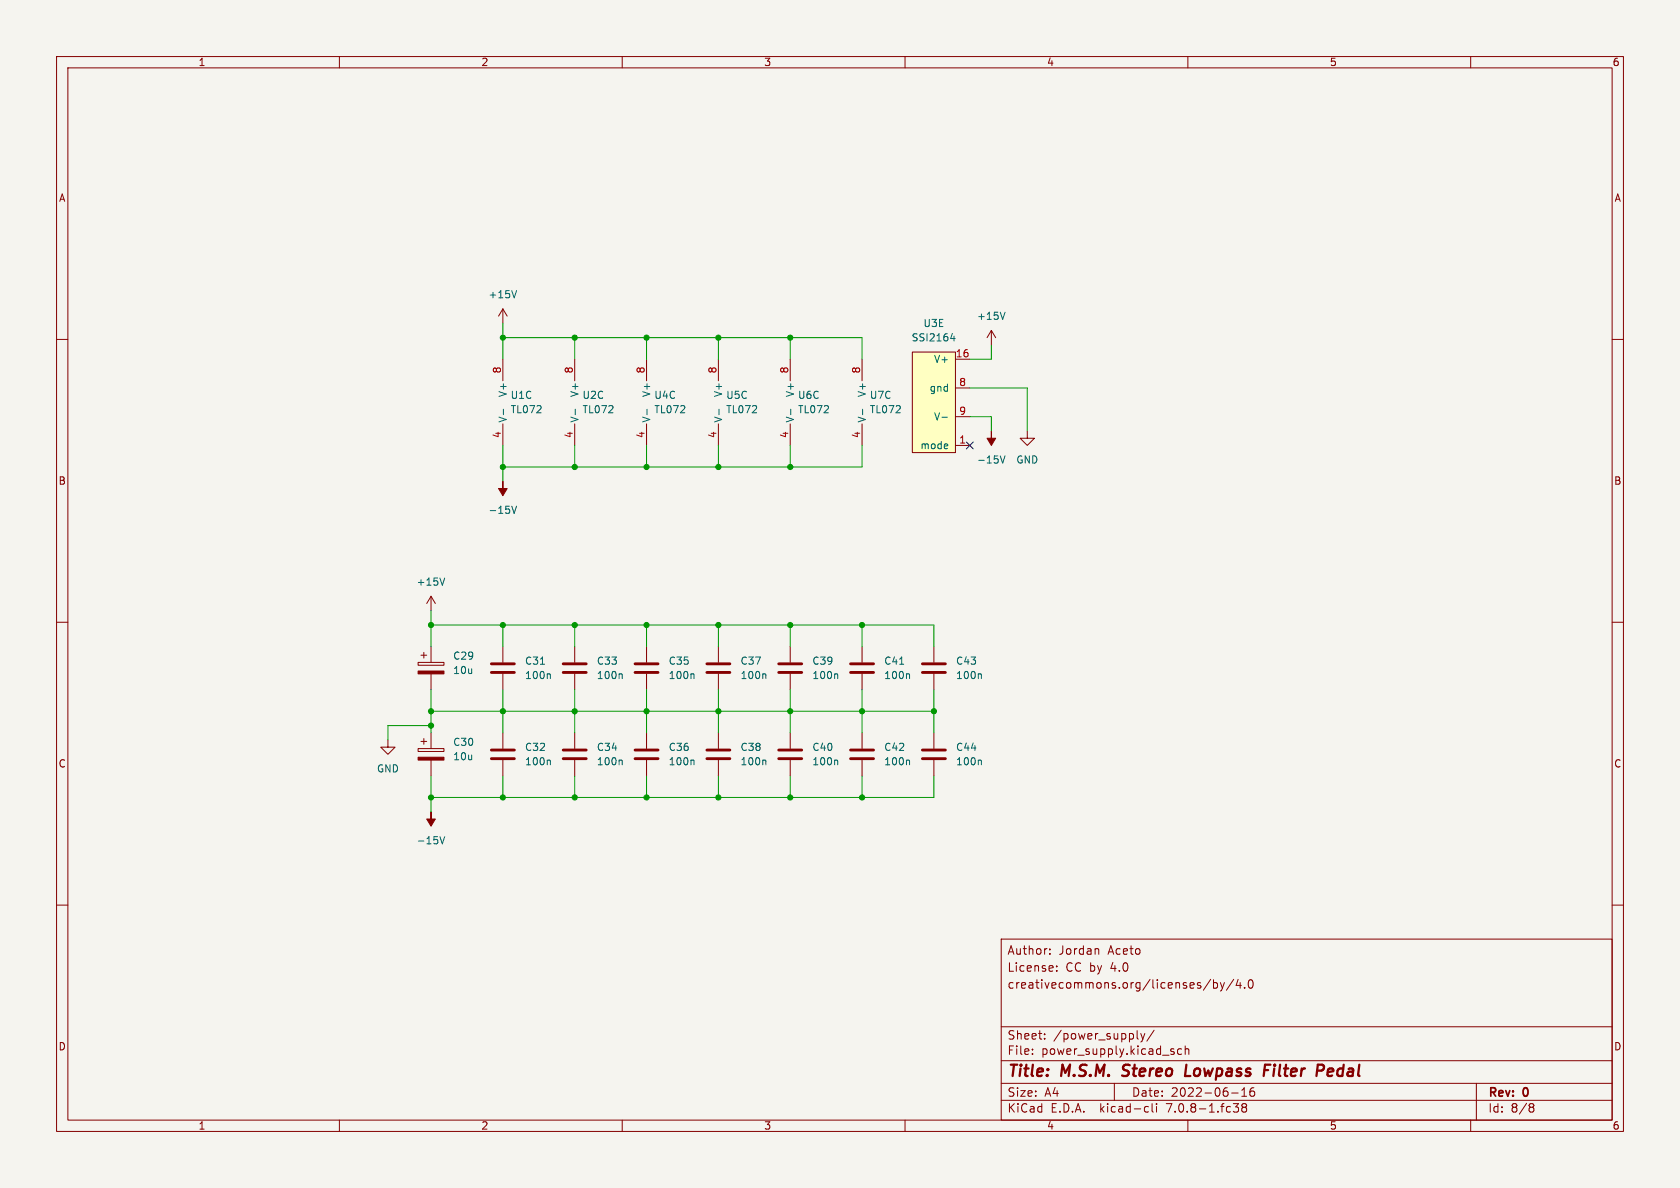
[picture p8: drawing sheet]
<svg xmlns="http://www.w3.org/2000/svg" width="297mm" height="210mm" viewBox="0 0 297 210" stroke-linecap="round" stroke-linejoin="round" font-family="sans-serif">
<path d="M0 0h297v210h-297z" fill="#f5f4ef" stroke="#f5f4ef" stroke-width=".18"/>
<g fill="none" stroke="#840000" stroke-width=".18">
<path d="M10 10h277v190h-277zM12 12h273v186h-273zM60 10v2M110 10v2M160 10v2M210 10v2M260 10v2M10 60h2M88.9 54.6v2.6M88.9 54.6l-.8 1.3M88.9 54.6l.8 1.3M175.3 58.4l-.8 1.3"/>
<path d="M175.3 58.4v2.6M175.3 58.4l.7 1.3M285 60h2M88.9 63.5v3.8M88.9 74.9v3.8M101.6 63.5v3.8M101.6 74.9v3.8M114.3 63.5v3.8M114.3 74.9v3.8M127 63.5v3.8M127 74.9v3.8M139.7 63.5v3.8"/>
<path d="M139.7 74.9v3.8M152.4 63.5v3.8M152.4 74.9v3.8M161.3 62.2h7.6v17.8h-7.6zM168.9 78.7h2.5M168.9 63.5h2.5M168.9 68.6h2.5M168.9 73.7h2.5M181.6 76.2v1.3h1.3l-1.3 1.2-1.3-1.2h1.3M10 110h2M73.9 117.1h4.6v.5h-4.6zM74.4 115.8h1"/>
<path d="M74.9 115.3v1M76.2 105.4v2.6M76.2 114.3v2.8M76.2 119.1v2.8M76.2 105.4l-.8 1.3M76.2 105.4l.8 1.3M88.9 114.3v2.8M88.9 119.1v2.8M101.6 114.3v2.8M101.6 119.1v2.8M114.3 114.3v2.8M114.3 119.1v2.8"/>
<path d="M127 114.3v2.8M127 119.1v2.8M139.7 114.3v2.8M139.7 119.1v2.8M152.4 114.3v2.8M152.4 119.1v2.8M165.1 114.3v2.8M165.1 119.1v2.8M285 110h2M68.6 130.8v1.3h1.2l-1.2 1.3-1.3-1.3h1.3M73.9 132.3h4.6v.5h-4.6zM74.4 131.1h1"/>
<path d="M74.9 130.6v1M76.2 129.5v2.8M76.2 134.4v2.8M88.9 129.5v2.8M88.9 134.4v2.8M101.6 129.5v2.8M101.6 134.4v2.8M114.3 129.5v2.8M114.3 134.4v2.8M127 129.5v2.8M127 134.4v2.8M139.7 129.5v2.8"/>
<path d="M139.7 134.4v2.8M152.4 129.5v2.8M152.4 134.4v2.8M165.1 129.5v2.8M165.1 134.4v2.8M10 160h2M285 160h2M177 166h108v32h-108zM185.6 168.6v.1M185.6 167.8v.1M186.8 171.6v.1M186.8 170.8v.1"/>
<path d="M194 167.7l.2 .2v.8M214 173.1l-1.3 2M214.5 173.2v1.5M214.5 173.8l.5-.1 .2 .3v.4l-.1 .2h-.6M215.7 173.7l.4 1M216.1 174.7l-.1 .4-.3 .1M216.5 173.7l-.4 1M218.1 173.1l-1.3 2M218.9 173.1l-.4 1.1h1M219.2 173.7v1M220 174.6v.1M220.8 173.3l.2-.1a.81 .81 0 0 1 .6 .6 .81 .81 0 0 1-.3 .8l-.1 .1a.81 .81 0 0 1-.4-1.4z"/>
<path d="M60 198v2M110 198v2M160 198v2M177 194.5h108M177 191.5h108M177 187.5h108M177 181.5h108M182.5 186.3v.1M182.5 185.5v.1M184.7 183.6v.1M184.7 182.8v.1M197 191.5v3"/>
<path d="M201 183.5l.2 .2M201.7 182.7l.3 1M202 183.7l-.1 .4-.2 .1M202.4 182.7l-.4 1M202.6 195.6l.4 .1M203 196.5l-.4 .1M203.7 195.1v1.3l.2 .2M204 182.1l-1.3 2M204.5 195.1v.1M204.5 195.6v1M207.4 185.9l.2 .2-.2 .3M207.4 185.4l.1 .1"/>
<path d="M208.9 185.5l-.4-.1-.3 .3v.4l.1 .2h.6M209.5 185.5l.2-.1 .4 .1 .1 .9M209.5 184.9v1.5M210 198v2M217.7 193.2h1.2M218 195.1h1l-.5 .6 .4 .1v.7l-.2 .1-.6-.1M219.5 193.8h.9M219.5 192.7l.5-.4v1.5M219.8 195.7l-.3 .3 .1 .5 .2 .1h.3l.3-.3-.1-.4-.2-.2M219.8 195.7l-.3-.2 .3-.4h.3l.3 .3-.3 .3M219.8 195.7h.3M221.2 192.4a1.17 1.17 0 0 0-.1 1.3h.6l.1-.5-.3-.3h-.3l-.2 .3"/>
<path d="M260 198v2M261 191.5v6.5M270.6 195.1h.3l.3 .3-.3 .3M270.6 195.7h.3M270.9 195.7l.2 .2 .1 .4-.3 .3h-.3"/>
</g>
<path d="M198.4 190.1l.2 .1M198.7 188.4l-.1 .2v.4M209.7 188.2l-.2 2h.9M223.5 189.2h.7M223.6 188.2h1M233.9 188.3a.53 .53 0 0 1 0 .8M235.5 188.9l-.6 .1-.2 .9 .2 .3h.4M235.7 189.4l-1 .1" fill="none" stroke="#840000" stroke-width=".4"/>
<path d="M161.3 62.2h7.6v17.8h-7.6z" fill="#ffffc2" stroke="#ffffc2" stroke-width=".18"/>
<g fill="none" stroke="#006464" stroke-width=".18">
<path d="M91.3 51.4l-.4 1.2M168.1 59.8h.7M168.7 59.4v.9M177.7 55.2l-.4 1.3M89 72.3v1M101.7 72.3v1M114.4 72.3v1M127.1 72.3v1M139.8 72.3v1M152.5 72.3v1M166.5 73.8h1M90.5 89.5l.4 1.2 .4-1.2"/>
<path d="M176.8 80.6l.5 1.3 .4-1.3M78.6 102.2l-.4 1.2M95.5 117.4h.8M97.1 119.1l.2 .2v.7M109.8 119.1l.2 .2v.7M122.5 119.1l.2 .2v.7M135.2 119.1l.2 .2v.7M147.9 119.1l.2 .2v.7M159 117.4h.8M160.6 119.1l.2 .2v.7M173.3 119.1l.2 .2v.7M97.1 134.4l.2 .1v.7"/>
<path d="M109.8 134.4l.2 .1v.7M122.5 134.4l.2 .1v.7M135.2 134.4l.2 .1v.7M147.9 134.4l.2 .1v.7M160.6 134.4l.2 .1v.7M173.3 134.4l.2 .1v.7M77.8 147.9l.4 1.3 .4-1.3"/>
</g>
<g fill="none" stroke="#840000" stroke-width=".51">
<path d="M86.9 118.9h4M86.9 117.3h4M99.6 118.9h4M99.6 117.3h4M112.3 118.9h4M112.3 117.3h4M125 118.9h4M125 117.3h4M137.7 118.9h4M137.7 117.3h4M150.4 118.9h4M150.4 117.3h4"/>
<path d="M163.1 118.9h4M163.1 117.3h4M86.9 134.1h4M86.9 132.6h4M99.6 134.1h4M99.6 132.6h4M112.3 134.1h4M112.3 132.6h4M125 134.1h4M125 132.6h4M137.7 134.1h4M137.7 132.6h4"/>
<path d="M150.4 134.1h4M150.4 132.6h4M163.1 134.1h4M163.1 132.6h4"/>
</g>
<g fill="#840000" stroke="#840000" stroke-width=".18">
<path d="M175.3 76.2v1.3h.7l-.7 1.2-.8-1.2h.8z"/>
<path d="M88.9 85.1v1.3h.8l-.8 1.2-.8-1.2h.8z"/>
<path d="M73.9 118.6h4.6v.5h-4.6z"/>
<path d="M73.9 133.9h4.6v.5h-4.6z"/>
<path d="M76.2 143.5v1.3h.8l-.8 1.3-.8-1.3h.8z"/>
</g>
<g fill="none" stroke="#009600" stroke-width=".18">
<path d="M88.9 59.7h63.5v3.8M88.9 57.2v6.3M101.6 59.7v3.8M114.3 59.7v3.8M127 59.7v3.8M139.7 59.7v3.8M88.9 78.7v6.4M101.6 78.7v3.9M114.3 78.7v3.9M127 78.7v3.9M139.7 78.7v3.9M152.4 78.7v3.9h-63.5"/>
<path d="M171.4 73.7h3.9v2.5M171.4 68.6h10.2v7.6M175.3 61v2.5h-3.9M76.2 110.5h88.9v3.8M76.2 108v6.3M88.9 110.5v3.8M101.6 110.5v3.8M114.3 110.5v3.8M127 110.5v3.8M139.7 110.5v3.8M152.4 110.5v3.8M76.2 125.7h88.9"/>
<path d="M76.2 121.9v7.6M76.2 137.2v6.3M76.2 128.3h-7.6v2.5M88.9 121.9v7.6M88.9 137.2v3.8M101.6 121.9v7.6M101.6 137.2v3.8M114.3 121.9v7.6M114.3 137.2v3.8M127 121.9v7.6M127 137.2v3.8M139.7 121.9v7.6"/>
<path d="M139.7 137.2v3.8M152.4 121.9v7.6M152.4 137.2v3.8M165.1 121.9v7.6M165.1 137.2v3.8h-88.9"/>
</g>
<path d="M170.8 78.1l1.3 1.2M172.1 78.1l-1.3 1.2" fill="none" stroke="#000084" stroke-width=".18"/>
<g fill="#009600" stroke="#009600" stroke-width=".18">
<circle cx="76.2" cy="125.7" r=".46"/>
<circle cx="88.9" cy="125.7" r=".46"/>
<circle cx="76.2" cy="110.5" r=".46"/>
<circle cx="76.2" cy="128.3" r=".46"/>
<circle cx="76.2" cy="141" r=".46"/>
<circle cx="114.3" cy="82.6" r=".46"/>
<circle cx="127" cy="59.7" r=".46"/>
<circle cx="127" cy="82.6" r=".46"/>
<circle cx="114.3" cy="59.7" r=".46"/>
<circle cx="139.7" cy="110.5" r=".46"/>
<circle cx="139.7" cy="82.6" r=".46"/>
<circle cx="152.4" cy="110.5" r=".46"/>
<circle cx="139.7" cy="59.7" r=".46"/>
<circle cx="127" cy="110.5" r=".46"/>
<circle cx="127" cy="125.7" r=".46"/>
<circle cx="114.3" cy="125.7" r=".46"/>
<circle cx="114.3" cy="110.5" r=".46"/>
<circle cx="101.6" cy="125.7" r=".46"/>
<circle cx="88.9" cy="110.5" r=".46"/>
<circle cx="101.6" cy="110.5" r=".46"/>
<circle cx="101.6" cy="82.6" r=".46"/>
<circle cx="101.6" cy="59.7" r=".46"/>
<circle cx="88.9" cy="59.7" r=".46"/>
<circle cx="88.9" cy="82.6" r=".46"/>
<circle cx="165.1" cy="125.7" r=".46"/>
<circle cx="152.4" cy="141" r=".46"/>
<circle cx="139.7" cy="141" r=".46"/>
<circle cx="152.4" cy="125.7" r=".46"/>
<circle cx="139.7" cy="125.7" r=".46"/>
<circle cx="114.3" cy="141" r=".46"/>
<circle cx="127" cy="141" r=".46"/>
<circle cx="101.6" cy="141" r=".46"/>
<circle cx="88.9" cy="141" r=".46"/>
</g>
<g font-size="2.8" fill="#840000">
<text x="178" y="190.9">Title:</text>
<text x="187.7" y="190.9">M.S.M.</text>
<text x="199.3" y="190.9">Stereo</text>
<text x="211.2" y="190.9">Lowpass</text>
<text x="225.9" y="190.9">Filter</text>
<text x="236" y="190.9">Pedal</text>
</g>
<g font-size="2.1" fill="#840000">
<text x="178" y="172">License:</text>
<text x="178" y="169">Author:</text>
<text x="187.2" y="169">Jordan</text>
<text x="188.4" y="172">CC by</text>
<text x="196" y="169">Aceto</text>
<text x="196.5" y="172">4.0</text>
<text x="178" y="175">creativecommons.org/licenses/by/4.0</text>
<text x="178" y="184">Sheet:</text>
<text x="186.2" y="184">/power_supply/</text>
<text x="178" y="186.7">File:</text>
<text x="184.1" y="186.7">power_supply.kicad_sch</text>
<text x="178" y="196.9">KiCad</text>
<text x="178" y="194.1">Size:</text>
<text x="184.7" y="194.1">A4</text>
<text x="185.7" y="196.9">E.D.A.</text>
<text x="194.6" y="196.9">kicad-cli</text>
<text x="200" y="194.1">Date:</text>
<text x="206.5" y="196.9">7.0.8-1.fc38</text>
<text x="207" y="194.1">2022-06-16</text>
<text x="263" y="194.3">Rev:</text>
<text x="263" y="196.9">Id:</text>
<text x="267.1" y="196.9">8/8</text>
<text x="269.4" y="194.3">0</text>
</g>
<g font-size="1.8" fill="#840000">
<text x="35" y="11.9">1</text>
<text x="85" y="11.9">2</text>
<text x="135" y="11.9">3</text>
<text x="185" y="11.9">4</text>
<text x="235" y="11.9">5</text>
<text x="285" y="11.9">6</text>
<text x="10.3" y="35.9">A</text>
<text x="285.3" y="35.9">A</text>
<text x="10.3" y="85.9">B</text>
<text x="285.3" y="85.9">B</text>
<text x="10.3" y="135.9">C</text>
<text x="285.3" y="135.9">C</text>
<text x="10.3" y="185.9">D</text>
<text x="285.3" y="185.9">D</text>
<text x="35" y="199.9">1</text>
<text x="85" y="199.9">2</text>
<text x="135" y="199.9">3</text>
<text x="185" y="199.9">4</text>
<text x="235" y="199.9">5</text>
<text x="285" y="199.9">6</text>
</g>
<g font-size="1.8" fill="#006464">
<text x="86.3" y="52.9">+15V</text>
<text x="163.2" y="58">U3E</text>
<text x="172.6" y="56.7">+15V</text>
<text x="161.1" y="60.6">SSI2164</text>
<text x="165" y="64.4">V+</text>
<text x="89.8" y="70.3" transform="rotate(-90 89.8 70.3)">V+</text>
<text x="90.2" y="70.7">U1C</text>
<text x="102.5" y="70.3" transform="rotate(-90 102.5 70.3)">V+</text>
<text x="102.9" y="70.7">U2C</text>
<text x="115.2" y="70.3" transform="rotate(-90 115.2 70.3)">V+</text>
<text x="115.6" y="70.7">U4C</text>
<text x="127.9" y="70.3" transform="rotate(-90 127.9 70.3)">V+</text>
<text x="128.3" y="70.7">U5C</text>
<text x="140.6" y="70.3" transform="rotate(-90 140.6 70.3)">V+</text>
<text x="141" y="70.7">U6C</text>
<text x="153.3" y="70.3" transform="rotate(-90 153.3 70.3)">V+</text>
<text x="153.7" y="70.7">U7C</text>
<text x="164.2" y="69.4">gnd</text>
<text x="89.8" y="74.8" transform="rotate(-90 89.8 74.8)">V-</text>
<text x="90.2" y="73.3">TL072</text>
<text x="102.5" y="74.8" transform="rotate(-90 102.5 74.8)">V-</text>
<text x="102.9" y="73.3">TL072</text>
<text x="115.2" y="74.8" transform="rotate(-90 115.2 74.8)">V-</text>
<text x="115.6" y="73.3">TL072</text>
<text x="127.9" y="74.8" transform="rotate(-90 127.9 74.8)">V-</text>
<text x="128.3" y="73.3">TL072</text>
<text x="140.6" y="74.8" transform="rotate(-90 140.6 74.8)">V-</text>
<text x="141" y="73.3">TL072</text>
<text x="153.3" y="74.8" transform="rotate(-90 153.3 74.8)">V-</text>
<text x="153.7" y="73.3">TL072</text>
<text x="165" y="74.5">V-</text>
<text x="162.6" y="79.6">mode</text>
<text x="172.6" y="82.1">-15V</text>
<text x="179.6" y="82.1">GND</text>
<text x="86.3" y="91">-15V</text>
<text x="73.6" y="103.7">+15V</text>
<text x="80" y="116.8">C29</text>
<text x="80" y="119.4">10u</text>
<text x="92.7" y="117.7">C31</text>
<text x="105.4" y="117.7">C33</text>
<text x="118.1" y="117.7">C35</text>
<text x="130.8" y="117.7">C37</text>
<text x="143.5" y="117.7">C39</text>
<text x="156.2" y="117.7">C41</text>
<text x="168.9" y="117.7">C43</text>
<text x="92.7" y="120.2">100n</text>
<text x="105.4" y="120.2">100n</text>
<text x="118.1" y="120.2">100n</text>
<text x="130.8" y="120.2">100n</text>
<text x="143.5" y="120.2">100n</text>
<text x="156.2" y="120.2">100n</text>
<text x="168.9" y="120.2">100n</text>
<text x="66.5" y="136.8">GND</text>
<text x="80" y="132.1">C30</text>
<text x="80" y="134.6">10u</text>
<text x="92.7" y="135.5">100n</text>
<text x="92.7" y="132.9">C32</text>
<text x="105.4" y="135.5">100n</text>
<text x="105.4" y="132.9">C34</text>
<text x="118.1" y="135.5">100n</text>
<text x="118.1" y="132.9">C36</text>
<text x="130.8" y="135.5">100n</text>
<text x="130.8" y="132.9">C38</text>
<text x="143.5" y="135.5">100n</text>
<text x="143.5" y="132.9">C40</text>
<text x="156.2" y="135.5">100n</text>
<text x="156.2" y="132.9">C42</text>
<text x="168.9" y="135.5">100n</text>
<text x="168.9" y="132.9">C44</text>
<text x="73.6" y="149.5">-15V</text>
</g>
<g font-size="1.8" fill="#a90000">
<text x="168.9" y="63.2">16</text>
<text x="88.6" y="66.1" transform="rotate(-90 88.6 66.1)">8</text>
<text x="101.3" y="66.1" transform="rotate(-90 101.3 66.1)">8</text>
<text x="114" y="66.1" transform="rotate(-90 114 66.1)">8</text>
<text x="126.7" y="66.1" transform="rotate(-90 126.7 66.1)">8</text>
<text x="139.4" y="66.1" transform="rotate(-90 139.4 66.1)">8</text>
<text x="152.1" y="66.1" transform="rotate(-90 152.1 66.1)">8</text>
<text x="169.5" y="68.3">8</text>
<text x="88.6" y="77.5" transform="rotate(-90 88.6 77.5)">4</text>
<text x="101.3" y="77.5" transform="rotate(-90 101.3 77.5)">4</text>
<text x="114" y="77.5" transform="rotate(-90 114 77.5)">4</text>
<text x="126.7" y="77.5" transform="rotate(-90 126.7 77.5)">4</text>
<text x="139.4" y="77.5" transform="rotate(-90 139.4 77.5)">4</text>
<text x="152.1" y="77.5" transform="rotate(-90 152.1 77.5)">4</text>
<text x="169.5" y="73.4">9</text>
<text x="169.5" y="78.5">1</text>
</g>
</svg>
